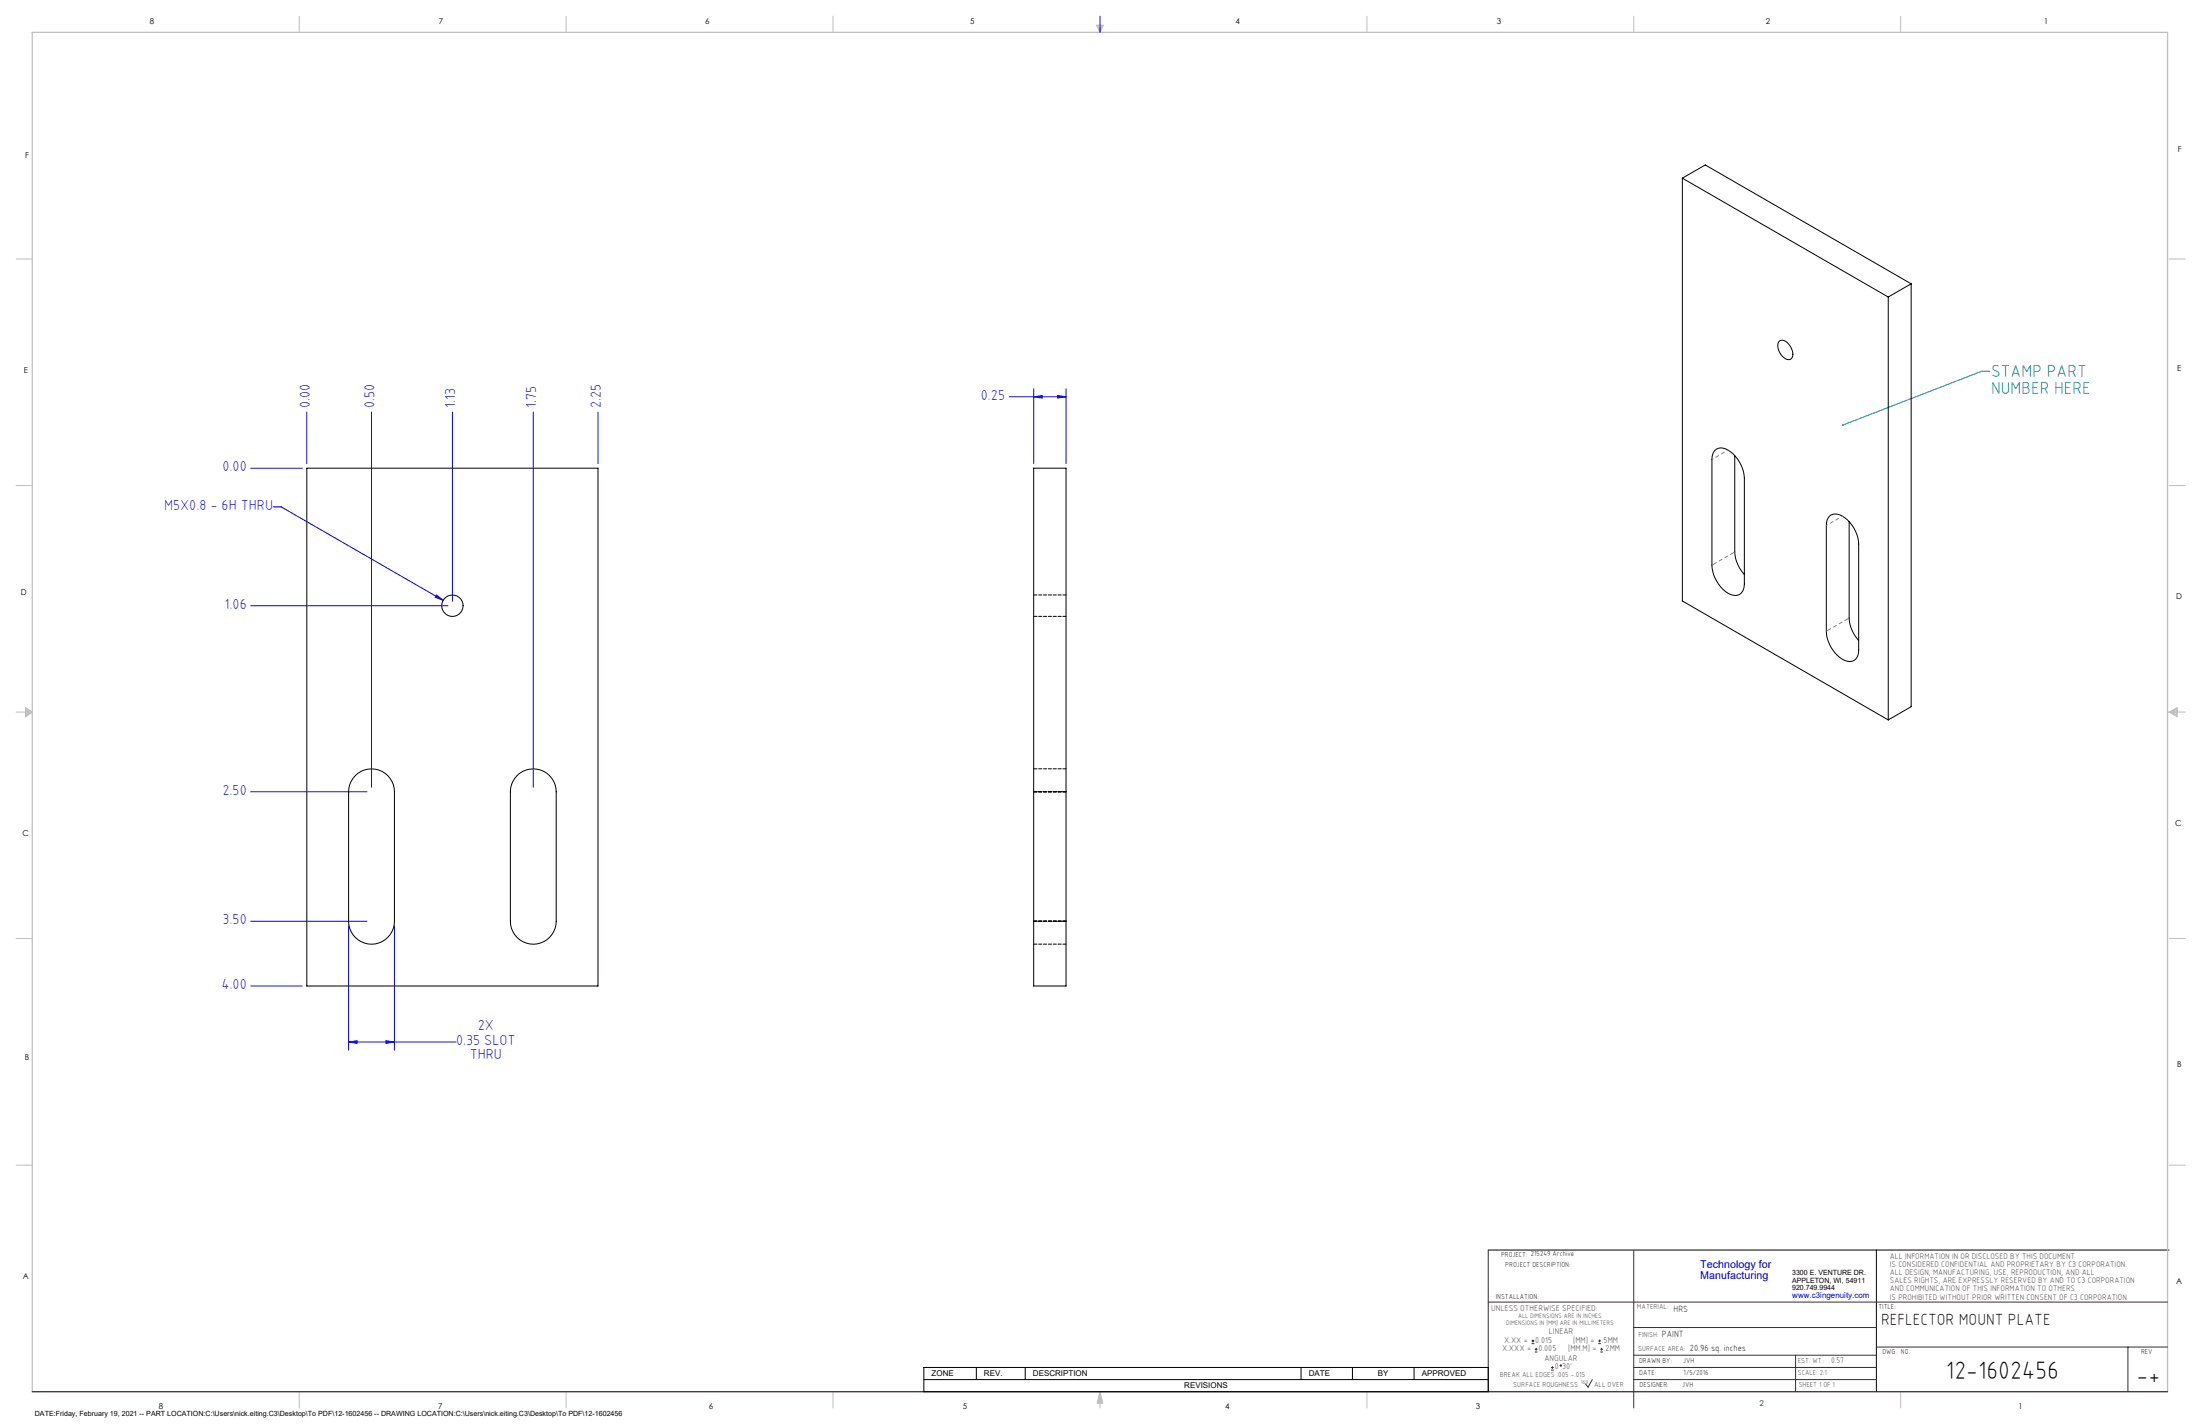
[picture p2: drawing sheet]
<svg xmlns="http://www.w3.org/2000/svg" width="864mm" height="559mm" viewBox="0 0 864 559" stroke-linecap="round" stroke-linejoin="round" font-family="sans-serif">
<path d="M584.2 490.5h267.3M736.6 490.5v55.6M362.7 536.6h221.5v9.5h-221.5zM383.3 536.6v4.8M402.4 536.6v4.8M510.7 536.6v4.8M530.9 536.6v4.8M555.1 536.6v4.8M362.7 541.4h221.5" fill="none" stroke="#000" stroke-width=".39"/>
<g fill="none" stroke="#c0c0c0" stroke-width=".39">
<path d="M117.5 6.4v6.3M222.2 6.4v6.3M327 6.4v6.3M430.4 9.9h2.7l-1.3 2.8zM430.9 9.9l.9 2.8M431.2 9.9l.6 2.8M432.1 9.9l-.3 2.8M432.6 9.9l-.8 2.8M536.6 6.4v6.3M641.3 6.4v6.3M746.1 6.4v6.3M6.3 101.6h6.4"/>
<path d="M851.5 101.6h6.3M6.3 190.5h6.4M851.5 190.5h6.3M6.3 279.4h6.4M10.1 277.7l2.6 1.7-2.6 1.9zM10.1 278.2l2.6 1.2M10.1 278.8l2.6 .6M12.7 279.4l-2.6 1.2M12.7 279.4l-2.6 .5M851.5 279.4h6.3M851.5 279.4l3.1 .5M851.5 279.4l3.1 1.2"/>
<path d="M851.5 279.4l3.1-1.7v3.6zM854.6 278.8l-3.1 .6M854.6 278.2l-3.1 1.2M6.3 368.3h6.4M851.5 368.3h6.3M6.3 457.2h6.4M851.5 457.2h6.3M117.5 546.1v6.4M222.2 546.1v6.4M327 546.1v6.4M431.8 546.1v6.4M431.8 546.1l1.1 4.5h-2.2z"/>
<path d="M431.8 546.1l.6 4.5M431.8 546.1l-.9 4.5M431.8 546.1l-.4 4.5M431.8 546.1l.3 4.5M536.6 546.1v6.4M746.1 546.1v6.4"/>
</g>
<path d="M12.7 546.1v-533.4h838.2v533.4" fill="none" stroke="#c0c0c0" stroke-width=".5"/>
<g fill="none" stroke="#00f" stroke-width=".39">
<path d="M431.8 6.4v6.3M396.1 155.7h22.4M405.8 155.7l3.3-.5v1zM405.8 152.5v29.4M415.2 155.2l3.3 .5-3.3 .5zM418.5 152.5v29.4M120.4 161.7v20.2M145.8 161.7v147.2M177.6 161.7v74.2M209.3 161.7v147.2M234.7 161.7v20.2M98.4 183.7h20.3"/>
<path d="M107.2 198.9h3.1l63.7 36.7M98.4 237.7h77.4M171.3 233.5l2.7 2.1-3.1-1.2zM98.4 310.7h45.7M98.4 361.5h45.7M136.8 363.3v48.8M154.8 363.3v48.8M98.4 386.9h20.3M136.8 408.9l3.3-.5v1zM136.8 408.9h42.2M151.5 408.4l3.3 .5-3.3 .5z"/>
</g>
<path d="M584.2 490.5v55.6M641.3 490.7v61.8M584.2 511h266.7M641.3 520.9h95.3M641.3 531.8h95.3M641.3 536.6h95.3M704.8 531.8v14.3M736.6 528.6h114.3M835.3 528.6v17.5M625.1 541.4l-1.7 2.9-1-1.2M641.3 541.4h95.3" fill="none" stroke="#382c30" stroke-width=".39"/>
<path d="M12.7 546.1h838.2" fill="none" stroke="#382c30" stroke-width=".5"/>
<path d="M781 145.7h-3.1l-54.6 21.1" fill="none" stroke="#008080" stroke-width=".39"/>
<path d="M723.1 166.5a.34 .34 0 0 1 .5 .1 .34 .34 0 0 1-.1 .5 .34 .34 0 0 1-.5-.2l.3-.1-.3 .1z" fill="#008080"/>
<path d="M136.8 408.9l3.3-.5v1zM151.5 408.4l3.3 .5-3.3 .5zM171.3 233.5l-.4 .9 3.1 1.2zM405.8 155.7l3.3-.5v1zM415.2 155.2l3.3 .5-3.3 .5z" fill="#00f"/>
<g fill="none" stroke="#000" stroke-width=".39">
<path d="M660.4 69.9l80.8 46.7M660.4 69.9l9-5.2 80.8 46.7M660.4 69.9v165.9l80.8 46.7M741.2 116.6v165.9M750.2 111.4v165.9l-9 5.2M750.2 111.4l-9 5.2M698.5 133.8a2.72 2.72 0 0 1 3.6 1.2 4.6 4.6 0 0 1 1 5.8 2.72 2.72 0 0 1-3.6-1.1 4.8 4.8 0 0 1-1-5.9zM673.2 176.7a4.4 4.4 0 0 1 6.1 .6 14.3 14.3 0 0 1 5.4 10.3v41.5a3.9 3.9 0 0 1-1.8 4.2 3.9 3.9 0 0 1-4.5-.5 14.1 14.1 0 0 1-6.4-11v-41.5a5.2 5.2 0 0 1 1.2-3.6zM681 178.8v37.8a14.3 14.3 0 0 0 3.7 8.9M120.4 183.7h114.3v203.2h-114.3zM405.8 183.7h12.7v203.2h-12.7zM718.1 202.6a4.4 4.4 0 0 1 6.2 .6 13.9 13.9 0 0 1 5.3 10.4v41.5a3.9 3.9 0 0 1-1.8 4.1 3.9 3.9 0 0 1-4.5-.5 13.8 13.8 0 0 1-6.4-11v-41.5a4.9 4.9 0 0 1 1.2-3.6z"/>
<path d="M725.9 204.7v37.8a14.6 14.6 0 0 0 3.7 8.9M139.5 304.3a9 9 0 0 1 9.8-1.9 9 9 0 0 1 5.5 8.3v50.8a9 9 0 0 1-9 9 9 9 0 0 1-9-9v-50.8a8.8 8.8 0 0 1 2.7-6.4zM203 304.3a9 9 0 0 1 9.8-1.9 9 9 0 0 1 5.5 8.3v50.8a9 9 0 0 1-9 9 9 9 0 0 1-9-9v-50.8a8.8 8.8 0 0 1 2.7-6.4z"/>
<circle cx="177.6" cy="237.7" r="4.2"/>
</g>
<path d="M418.5 233.5h-12.7M405.8 241.9h12.7M418.5 310.7h-12.7M418.5 301.7h-12.7M405.8 370.5h12.7M418.5 361.5h-12.7" fill="none" stroke="#000" stroke-width=".39" stroke-dasharray="1.3 .6"/>
<path d="M678.4 176.6l-6.4 3.7M723.3 202.5l-6.4 3.7" fill="none" stroke="#808080" stroke-width=".39" stroke-dasharray="6.3 1.3 1.3 1.3 1.3 1.3" stroke-dashoffset="5.9"/>
<path d="M681 216.6l-9 5.2M725.9 242.5l-9 5.2" fill="none" stroke="#808080" stroke-width=".39" stroke-dasharray="6.3 1.3 1.3 1.3 1.3 1.3" stroke-dashoffset="4.3"/>
<g fill="none" stroke="#382c30" stroke-width=".39">
<path d="M601.2 527.3h1.1M601.2 526.2h1.1M601.7 525.7v1M602.5 530.5h1M602.5 529.5h1M603 529v1M608.9 537.7h1M608.9 536.6h1M609.4 536.1v1.1M627.4 527.3h1M627.4 526.2h1M627.9 525.7v1"/>
<path d="M628.2 530.5h1M628.2 529.5h1M628.7 529v1"/>
<circle cx="612.7" cy="535.9" r=".27"/>
</g>
<g font-size="9.9">
<text x="763.8" y="541.1">12-1602456</text>
<text x="838.7" y="543.2">-+</text>
</g>
<g font-size="6.8" fill="#008080">
<text x="781.6" y="148">STAMP PART</text>
<text x="781.6" y="154.8">NUMBER HERE</text>
</g>
<text font-size="6.3" x="738.4" y="519.9">REFLECTOR MOUNT PLATE</text>
<g font-size="5.7" fill="#00f">
<text x="121.6" y="160.1" transform="rotate(-90 121.6 160.1)">0.00</text>
<text x="147" y="160.1" transform="rotate(-90 147 160.1)">0.50</text>
<text x="178.7" y="160.1" transform="rotate(-90 178.7 160.1)">1.13</text>
<text x="210.5" y="160.1" transform="rotate(-90 210.5 160.1)">1.75</text>
<text x="235.9" y="160.1" transform="rotate(-90 235.9 160.1)">2.25</text>
<text x="385" y="156.8">0.25</text>
<text x="87.3" y="184.8">0.00</text>
<text x="64.4" y="200">M5X0.8 - 6H THRU</text>
<text x="88.1" y="238.8">1.06</text>
<text x="87.4" y="311.8">2.50</text>
<text x="87.4" y="362.6">3.50</text>
<text x="87" y="388">4.00</text>
<text x="187.5" y="404.4">2X</text>
<text x="179" y="410">0.35 SLOT</text>
<text x="184.4" y="415.7">THRU</text>
</g>
<g font-size="4.2" fill="#00f">
<text x="667.4" y="497.7">Technology for</text>
<text x="667.4" y="502">Manufacturing</text>
</g>
<g font-size="3.5">
<text x="657" y="514.9">HRS</text>
<text x="652.4" y="524.7">PAINT</text>
<text x="663.3" y="530.1">20.96 sq. inches</text>
</g>
<g font-size="3.3" fill="#382c30">
<text x="585.4" y="514.4">UNLESS OTHERWISE SPECIFIED:</text>
<text x="590.4" y="526.8">X.XX =</text>
<text x="602.6" y="526.8">0.015</text>
<text x="608" y="523.6">LINEAR</text>
<text x="617.5" y="526.8">[MM] =</text>
<text x="628.8" y="526.8">.5MM</text>
<text x="589.6" y="530.1">X.XXX =</text>
<text x="603.9" y="530.1">0.005</text>
<text x="606.3" y="534">ANGULAR</text>
<text x="615.5" y="530.1">[MM.M] =</text>
<text x="629.6" y="530.1">.2MM</text>
<text x="610.3" y="537.3">0</text>
<text x="613.2" y="537.3">30'</text>
</g>
<g font-size="3.2">
<text x="58.8" y="9.6">8</text>
<text x="172.3" y="9.5">7</text>
<text x="276.8" y="9.5">6</text>
<text x="380.9" y="9.6">5</text>
<text x="485" y="9.5">4</text>
<text x="587.5" y="9.5">3</text>
<text x="693.1" y="9.5">2</text>
<text x="802.4" y="9.5">1</text>
<text x="854.9" y="59.8">F</text>
<text x="9.9" y="62">F</text>
<text x="9.3" y="146.5">E</text>
<text x="854.7" y="145.5">E</text>
<text x="8.2" y="233.6">D</text>
<text x="854.3" y="234.9">D</text>
<text x="8.9" y="328.1">C</text>
<text x="853.9" y="324.1">C</text>
<text x="9.7" y="415.8">B</text>
<text x="854.6" y="418.6">B</text>
<text x="9" y="502">A</text>
<text x="854.3" y="503.9">A</text>
<text x="62.3" y="552.9">8</text>
<text x="172" y="552.9">7</text>
<text x="278.3" y="552.9">6</text>
<text x="377.9" y="552.8">5</text>
<text x="481" y="552.8">4</text>
<text x="579.3" y="552.8">3</text>
<text x="792.4" y="552.8">1</text>
</g>
<g font-size="3.2" fill="#382c30">
<text x="741.9" y="494.1">ALL INFORMATION IN OR DISCLOSED BY THIS DOCUMENT</text>
<text x="741.9" y="497.3">IS CONSIDERED CONFIDENTIAL AND PROPRIETARY BY C3 CORPORATION.</text>
<text x="741.9" y="500.4">ALL DESIGN, MANUFACTURING, USE, REPRODUCTION, AND ALL</text>
<text x="741.9" y="503.6">SALES RIGHTS, ARE EXPRESSLY RESERVED BY AND TO C3 CORPORATION</text>
<text x="741.9" y="506.8">AND COMMUNICATION OF THIS INFORMATION TO OTHERS</text>
<text x="741.9" y="510">IS PROHIBITED WITHOUT PRIOR WRITTEN CONSENT OF C3 CORPORATION</text>
<text x="718.8" y="534.7">0.57</text>
<text x="690.7" y="551.6">2</text>
</g>
<text font-size="3.1" fill="#00f" x="703.5" y="509.2">www.c3ingenuity.com</text>
<g font-size="3.1">
<text x="365.7" y="540">ZONE</text>
<text x="386.3" y="540">REV.</text>
<text x="405.5" y="540">DESCRIPTION</text>
<text x="464.9" y="544.8">REVISIONS</text>
<text x="513.7" y="540">DATE</text>
<text x="540.9" y="540">BY</text>
<text x="558.1" y="540">APPROVED</text>
</g>
<g font-size="2.8">
<text x="589.2" y="493.3">PROJECT: 215249 Archive</text>
<text x="590.9" y="497.3">PROJECT DESCRIPTION:</text>
<text x="703.5" y="500.5">3300 E. VENTURE DR.</text>
<text x="703.5" y="503.3">APPLETON, WI, 54911</text>
<text x="587.1" y="509.6">INSTALLATION:</text>
<text x="703.5" y="506.2">920.749.9944</text>
<text x="737.3" y="513.8">TITLE:</text>
<text x="738.9" y="531.5">DWG. NO.</text>
<text x="840.5" y="531.3">REV</text>
<text x="643.4" y="534.9">DRAWN BY:</text>
<text x="643.5" y="539.7">DATE:</text>
<text x="660.7" y="534.7">JVH</text>
<text x="660.9" y="539.6">1/5/2016</text>
<text x="643.6" y="544.4">DESIGNER:</text>
<text x="660.3" y="544.3">JVH</text>
<text x="13.7" y="555.5">DATE:Friday, February 19, 2021 -- PART LOCATION:C:\Users\nick.eiting.C3\Desktop\To PDF\12-1602456 -- DRAWING LOCATION:C:\Users\nick.eiting.C3\Desktop\To PDF\12-1602456</text>
</g>
<g font-size="2.8" fill="#382c30">
<text x="642.6" y="513.8">MATERIAL:</text>
<text x="643.2" y="524.8">FINISH:</text>
<text x="643.1" y="530.1">SURFACE AREA:</text>
<text x="705.7" y="534.7">EST. WT.:</text>
<text x="705.7" y="539.7">SCALE: 2:1</text>
<text x="588.8" y="540.5">BREAK ALL EDGES .005 -.015</text>
<text x="594" y="544.2">SURFACE ROUGHNESS</text>
<text x="625.8" y="544.2">ALL OVER</text>
<text x="706.1" y="544.4">SHEET 1 OF 1</text>
</g>
<g font-size="2.5" fill="#382c30">
<text x="591.2" y="520.1">DIMENSIONS IN [MM] ARE IN MILLIMETERS</text>
<text x="595.9" y="517.3">ALL DIMENSIONS ARE IN INCHES</text>
</g>
<text font-size="2.2" fill="#382c30" x="620.6" y="542.9">160</text>
</svg>
